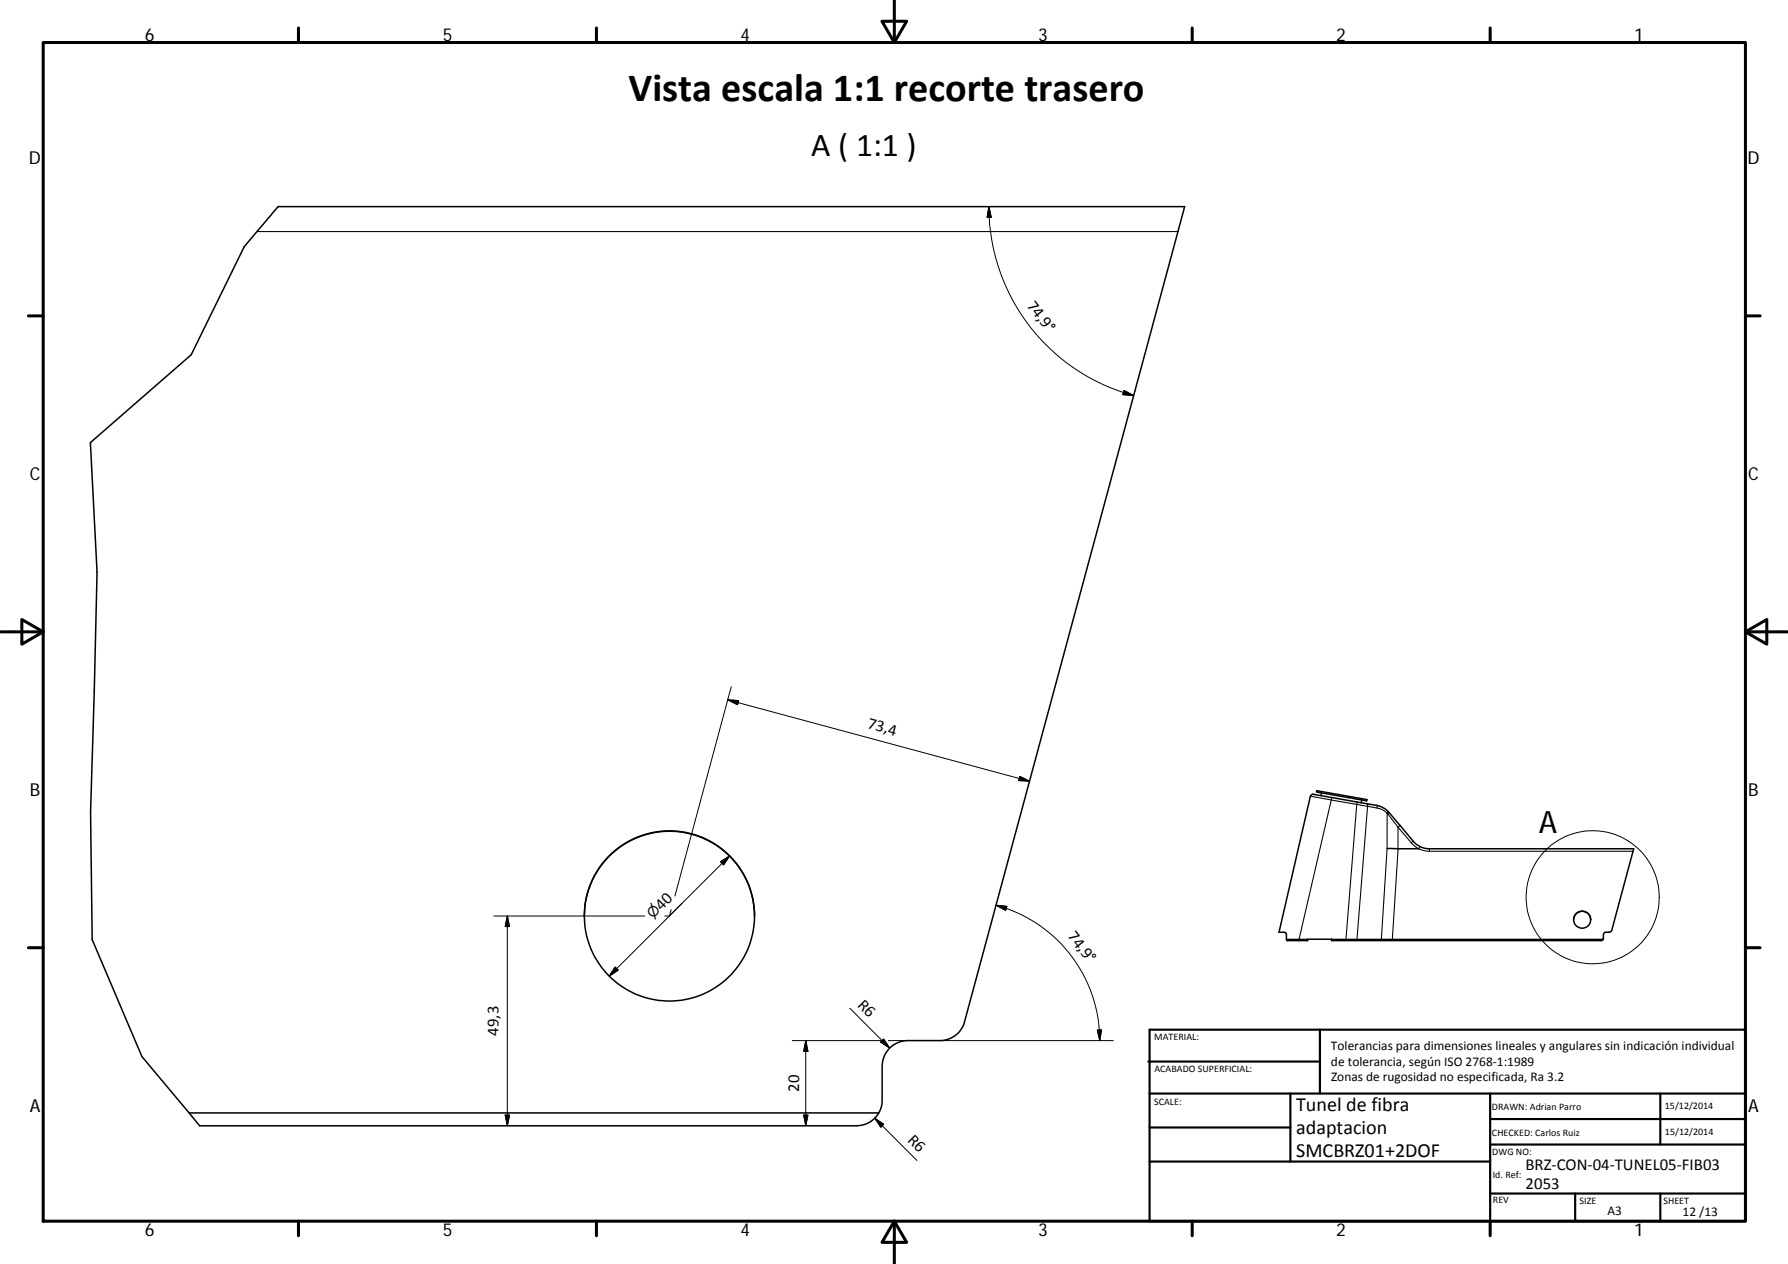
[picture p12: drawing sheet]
<svg xmlns="http://www.w3.org/2000/svg" width="420mm" height="297mm" viewBox="0 0 420 297" stroke-linecap="round" stroke-linejoin="round" font-family="sans-serif">
<g fill="none" stroke="#000" stroke-width=".36">
<path d="M65.3 48.6h213.1l-51.7 191.5a6 6 0 0 1-5.8 4.4h-7.6a6 6 0 0 0-6 6v8a6 6 0 0 1-6 6.1h-154.4l-13.6-16.3-11.6-27.5-.4-30 1.5-56.4-1.6-30.4 23.7-20.6 12.5-25.4zM308 186.9a1.3 1.3 0 0 1 1.6-.1l11.7 2.1a9.7 9.7 0 0 1 3.7 .9 13.9 13.9 0 0 1 3.5 3.6l3.6 4.3a5 5 0 0 0 3.8 1.8h48l-5.2 19.1-.4 .4-1.1 .1-.3 .2-.1 1.3-.4 .4h-63.5v-.3h-5.6v.3h-4.8l-.2-.2v-1.3a1.03 1.03 0 0 0-1.4-.4h-.3zM309.4 185.8l11.8 2.1-.1 .3-11.8-2.1zM310.5 186.3l-.1 .7M320 188l-.1 .6M326 199.4l7.4 .1M137.3 215.3a20 20 0 0 1 20-20 20 20 0 0 1 20 20M369.8 216.1a2 2 0 0 1 2-2 2 2 0 0 1 2 2M302.3 220.8h5M312.9 220.8h63.8M44.4 261.5h162.1"/>
<circle cx="157.3" cy="215.3" r="20"/>
<circle cx="371.8" cy="216.1" r="2"/>
</g>
<g fill="none" stroke="#000" stroke-width=".25">
<path d="M60.4 54.4h216.4M307.9 187.1l13.5 2.4M312.9 187.4l-7.6 33.4M318.9 188.5l-2.6 32.3M321.3 188.9l.1 .6M321.4 189.5l2.2 .4M321.4 189.5l-2.5 31.3M323.5 189.3l.1 .6M323.6 189.9l1.3 .4 1.1 .8M326 191.1l.2 .3M326 191.1v8.3l-1.4 21.4M326.2 191.4l2.3 3"/>
<path d="M326.2 190.7l-.2 .4M326.5 191l-.3 .4M328.5 194.4l3.1 3.7M328.5 194.4v5.1l-1.3 21.3M329 194l-.5 .4M331.6 198.1l1.8 1.4M332.1 197.7l-.5 .4M333.4 199.5l1 .3 1.5 .2M333.7 198.9l-.3 .6M335.9 199.5v.5h47.8M305.2 220.8v.2"/>
</g>
<g fill="none" stroke="#000" stroke-width=".71">
<path d="M10.1 10h400.1v277h-400.1zM70.1 6.6v3.4M140.2 6.6v3.4M207.3 5h5.8l-2.9 5zM210.2 0v10M280.2 6.6v3.4M350.2 6.6v3.4M6.7 74.2h3.4M410.2 74.2h3.4M.2 148.5h9.9M5.1 145.6l5 2.9-5 2.9zM410.2 148.5l5-2.9v5.8z"/>
<path d="M410.2 148.5h9.9M6.7 222.7h3.4M410.2 222.7h3.4M70.1 287v3.4M140.2 287v3.4M210.2 287l2.9 5h-5.8zM210.2 287v10M280.2 287v3.4M350.2 287v3.4"/>
</g>
<g fill="none" stroke="#000" stroke-width=".51">
<path d="M269.8 249.5h40.4M270.1 257h140.1M270.1 242h140.1v45h-140.1zM303.2 257v16M310.2 242v15M350.2 257v30M390.2 257v12M270.1 273h80.1M270.1 265h33.1M350.2 269h60M350.2 263h60M350.2 280.5h60"/>
<path d="M370.2 280.5v6.5M390.2 280.5v6.5"/>
</g>
<g fill="none" stroke="#000" stroke-width=".23">
<path d="M232.4 48.6a46 46 0 0 0 34 44.4M232.4 48.6l.5 2.5h-.9zM264.1 91.8l2.3 1.2-2.5-.3zM171 164.5l70.9 19.1M171 164.5l2.6 .1-.3 1zM171.8 161.4l-13.2 49.2M239.6 182.5l2.3 1.1-2.5-.2zM116 215.3h35.5M119.2 215.3v49.3M119.2 215.3l.5 2.4h-1zM157.7 213.8l-.4 1.5h-1.1M169.3 202.5l2.2-1.4-1.5 2.1z"/>
<path d="M171.5 201.1l-28.3 28.3M234 212.7l2.6 .3-.3 .9zM234 212.7a32.9 32.9 0 0 1 24.4 31.8M144.6 227.3l.7 .7-2.1 1.4zM199.7 236.9l9.4 9.4M186.2 244.5h21.2M189.3 244.5v20.1M189.3 244.5l.6 2.6h-1zM207.7 244.2l1.4 2.1-2.1-1.4zM208.7 244.5h4.6M220.9 244.5h40.7M257.9 242.1l.9-.1-.4 2.5z"/>
<path d="M118.7 262h1l-.5 2.6zM188.9 262h1l-.6 2.6zM205.6 262.8l2.1 1.4-.7 .7zM205.6 262.8l9.9 9.9"/>
<circle cx="374.3" cy="210.8" r="15.6"/>
</g>
<g fill="#000" stroke="#000" stroke-width=".23">
<path d="M232.4 48.6l.5 2.5h-.9zM264.1 91.8l2.3 1.2-2.5-.3zM171 164.5l2.6 .1-.3 1zM239.6 182.5l2.3 1.1-2.5-.2zM119.2 215.3l.5 2.4h-1zM169.3 202.5l2.2-1.4-1.5 2.1zM234 212.7l2.6 .3-.3 .9zM144.6 227.3l.7 .7-2.1 1.4zM189.3 244.5l.6 2.6h-1zM207.7 244.2l1.4 2.1-2.1-1.4zM257.9 242.1l.9-.1-.4 2.5zM118.7 262h1l-.5 2.6z"/>
<path d="M188.9 262h1l-.6 2.6zM205.6 262.8l2.1 1.4-.7 .7z"/>
</g>
<text font-size="9.4" x="147.7" y="23.7">Vista escala 1:1 recorte trasero</text>
<text font-size="7.9" x="190.6" y="36.6">A ( 1:1 )</text>
<text font-size="7.2" x="361.6" y="195.6">A</text>
<g font-size="4.7">
<text x="304.6" y="261.2">Tunel de fibra</text>
<text x="304.6" y="266.6">adaptacion</text>
<text x="304.6" y="272">SMCBRZ01+2DOF</text>
</g>
<g font-size="4.2">
<text x="34" y="9.6">6</text>
<text x="104" y="9.6">5</text>
<text x="174" y="9.6">4</text>
<text x="244" y="9.6">3</text>
<text x="314" y="9.6">2</text>
<text x="384" y="9.6">1</text>
<text x="6.8" y="38.7">D</text>
<text x="410.6" y="38.7">D</text>
<text x="7" y="112.9">C</text>
<text x="410.8" y="112.9">C</text>
<text x="7" y="187.1">B</text>
<text x="410.8" y="187.1">B</text>
<text x="7" y="261.3">A</text>
<text x="410.8" y="261.3">A</text>
<text x="34" y="290.4">6</text>
<text x="104" y="290.4">5</text>
<text x="174" y="290.4">4</text>
<text x="244" y="290.4">3</text>
<text x="314" y="290.4">2</text>
<text x="384" y="290.4">1</text>
</g>
<g font-size="3.9">
<text x="241.2" y="71.8" transform="rotate(53 241.2 71.8)">74,9°</text>
<text x="203.7" y="171.1" transform="rotate(15 203.7 171.1)">73,4</text>
<text x="155.4" y="214.1" transform="rotate(-45 155.4 214.1)">40</text>
<text x="250.8" y="219.9" transform="rotate(53 250.8 219.9)">74,9°</text>
<text x="201.4" y="236.4" transform="rotate(45 201.4 236.4)">R6</text>
<text x="117.1" y="243.4" transform="rotate(-90 117.1 243.4)">49,3</text>
<text x="187.8" y="256.5" transform="rotate(-90 187.8 256.5)">20</text>
<text x="213.1" y="268.1" transform="rotate(45 213.1 268.1)">R6</text>
<text x="358.5" y="274.9">BRZ‐CON‐04‐TUNEL05‐FIB03</text>
<text x="358.5" y="279.4">2053</text>
</g>
<text font-size="3.3" x="153.4" y="216.1" transform="rotate(-45 153.4 216.1)">⌀</text>
<g font-size="3.1">
<text x="312.8" y="246.8">Tolerancias para dimensiones lineales y angulares sin indicación individual</text>
<text x="312.8" y="250.4">de tolerancia, según ISO 2768‐1:1989</text>
<text x="312.8" y="254">Zonas de rugosidad no especificada, Ra 3.2</text>
<text x="377.7" y="285.6">A3</text>
<text x="395.4" y="285.9">12 /13</text>
</g>
<g font-size="2.4">
<text x="271.2" y="244.4">MATERIAL:</text>
<text x="271.3" y="251.9">ACABADO SUPERFICIAL:</text>
<text x="271.2" y="259.7">SCALE:</text>
<text x="350.6" y="260.9">DRAWN: Adrian Parro</text>
<text x="391.2" y="260.6">15/12/2014</text>
<text x="350.6" y="267">CHECKED: Carlos Ruiz</text>
<text x="391.2" y="266.6">15/12/2014</text>
<text x="350.7" y="271.4">DWG NO:</text>
<text x="350.8" y="276.8">Id. Ref:</text>
<text x="350.8" y="282.8">REV</text>
<text x="371.2" y="282.9">SIZE</text>
<text x="390.9" y="282.9">SHEET</text>
</g>
</svg>
